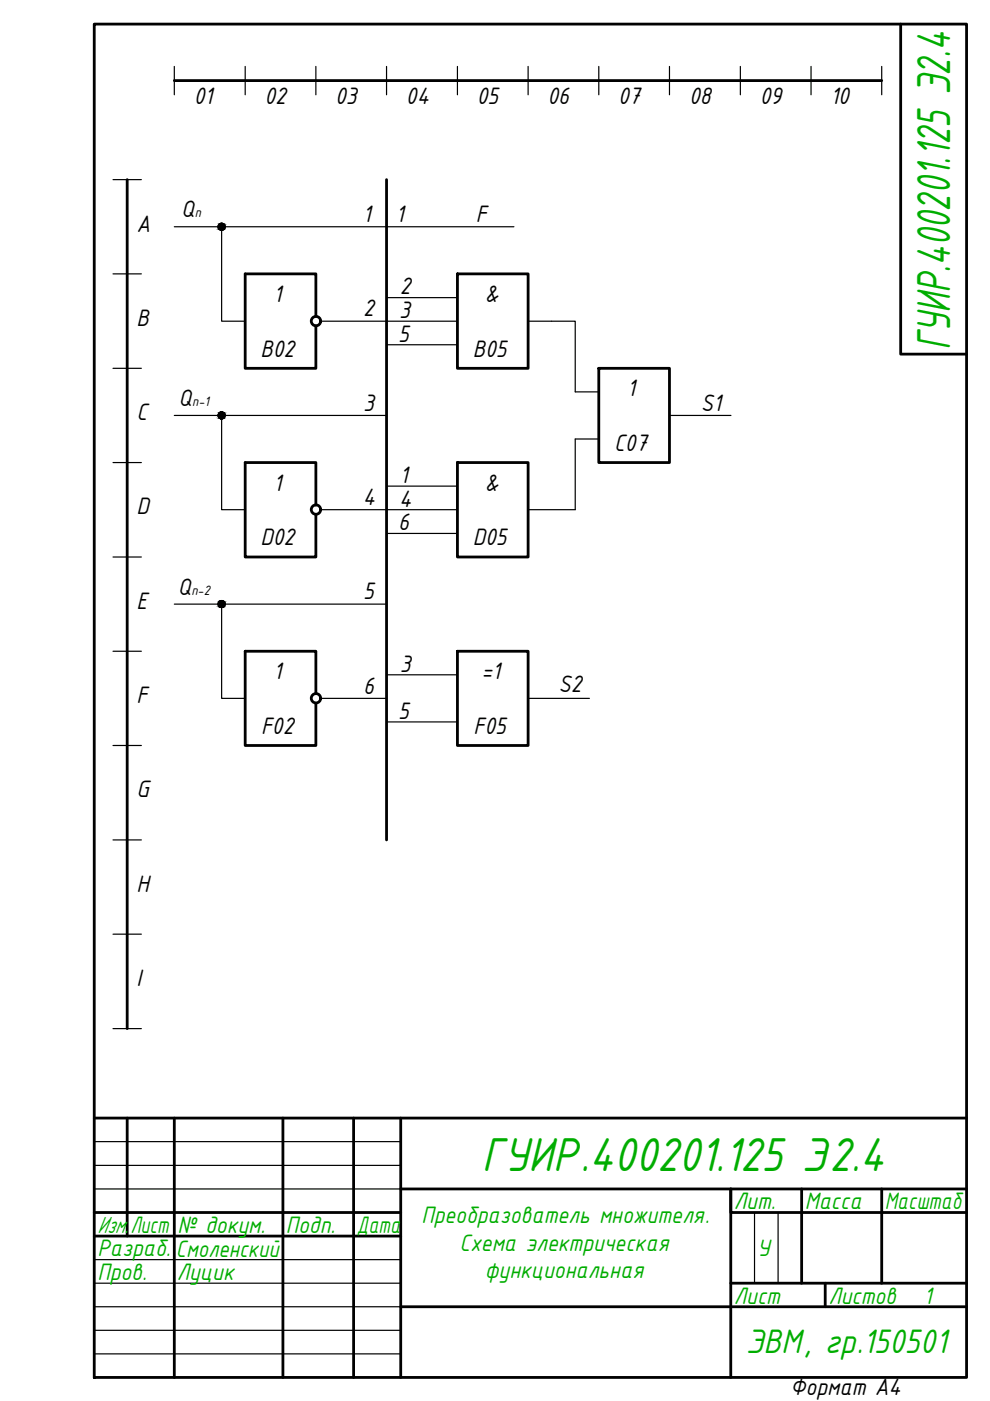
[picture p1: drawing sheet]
<svg xmlns="http://www.w3.org/2000/svg" width="210mm" height="297mm" viewBox="0 0 210 297" stroke-linecap="round" stroke-linejoin="round" font-family="sans-serif">
<!-- layer: 0 -->
<g fill="none" stroke="#000" stroke-width=".59">
<path d="M20 5.1h184.9v286.9h-184.9zM37 17.1h149.9M191 5.1v70h13.9M27 38.1v180M82 38.1v140M97 58.1h15v20h-15zM67 67.1v-9h-15v20h15v-9M127 78.1h14.9v20h-14.9zM97 98.1h15v20h-15zM67 107.1v-9h-15v20h15v-9M97 138.1h15v20h-15zM67 147.1v-9h-15v20h15v-9"/>
<path d="M20 237.1h184.9M27 237.1v25M37 237.1v54.9M60 237.1v54.9M75 237.1v54.9M85 237.1v54.9M20 257.1h65M85 252.1h119.9M170 252.1v20M186.9 252.1v20M204.9 257.1h-50v-5v39.9M20 262.1h65"/>
<path d="M85 277.1h119.9M154.9 272.1h50M175 272.1v5"/>
<circle cx="67" cy="68.1" r=".99"/>
<circle cx="67" cy="108" r=".99"/>
<circle cx="67" cy="148" r=".99"/>
</g>
<g fill="none" stroke="#000" stroke-width=".25">
<path d="M37 14.1v6M52 14.1v6M67 14.1v6M82 14.1v6M97 14.1v6M112 14.1v6M127 14.1v6M141.9 14.1v6M157 14.1v6M172 14.1v6M186.9 14.1v6M24 38.1h6"/>
<path d="M24 58.1h6M37 48.1h72M47 48.1v20h5v-10M97 58.1v5h-15M24 78.1h6M52 73.1v5M82 73.1h15v5M97 63.1v5h-29M112 68.1h10v15h5v-5M24 98.1h6M37 88.1h45M47 88.1v20h5v-10"/>
<path d="M97 98.1v5h-15M127 98.1v-5h-5v15h-10M141.9 88.1h13.1M24 118.1h6M52 113.1v5M82 113.1h15v5M97 103.1v5h-29M24 138.1h6M37 128.1h45M47 128.1v20h5v-10M97 138.1v5h-15M24 158.1h6"/>
<path d="M52 153.1v5M68 148.1h14M82 153.1h15v5M112 148.1h13M24 178.1h6M24 198.1h6M24 218.1h6M20 242h65M20 247.1h65M20 252.1h65M160 257.1v15M165 257.1v15"/>
<path d="M20 267.1h65M20 272.1h65M20 277.1h65M20 282.1h65M20 287h65"/>
<circle cx="47" cy="48.1" r=".74"/>
<circle cx="47" cy="88.1" r=".74"/>
<circle cx="47" cy="128.1" r=".74"/>
</g>
<g fill="#000" stroke="#000" stroke-width=".21">
<path d="M46.9 47.4h.3zM46.8 47.4h.4z"/>
<path d="M46.8 47.4h.5zM46.7 47.4h.6z"/>
<path d="M46.8 48.8h.4zM46.8 48.8h.2z"/>
<path d="M46.7 47.4l.7 .1zM46.5 47.5h.9z"/>
<path d="M46.7 48.8h.6zM46.7 48.8h.5z"/>
<path d="M46.5 47.5l1 .1zM46.5 47.5l1 .1h-1.1z"/>
<path d="M46.5 48.7h.9zM46.5 48.7l.8 .1z"/>
<path d="M46.4 47.6l1.2 .1-.1-.1zM46.4 47.6l1.2 .1h-1.2z"/>
<path d="M46.4 48.6h1.1zM46.4 48.6l1 .1z"/>
<path d="M46.4 47.7l1.3 .1-.1-.1zM46.4 47.7l1.3 .1h-1.4z"/>
<path d="M46.4 48.5h1.2zM46.4 48.5l1.1 .1z"/>
<path d="M46.3 47.8l1.4 .1v-.1zM46.3 47.8l1.4 .1h-1.5z"/>
<path d="M46.3 48.4l1.3 .1 .1-.1zM46.3 48.4l1.3 .1h-1.2z"/>
<path d="M46.2 47.9l1.5 .2v-.2zM46.2 47.9l1.5 .2h-1.5z"/>
<path d="M46.2 48.1l1.5 .1v-.1zM46.2 48.1l1.5 .1h-1.5z"/>
<path d="M46.2 48.2l1.5 .2v-.2zM46.2 48.2l1.5 .2h-1.4z"/>
<path d="M46.9 87.3l.3 .1zM46.8 87.4h.4z"/>
<path d="M46.8 87.4h.5zM46.7 87.4h.6z"/>
<path d="M46.8 88.8h.4zM46.8 88.8h.2z"/>
<path d="M46.7 87.4l.7 .1zM46.5 87.5h.9z"/>
<path d="M46.7 88.8h.6zM46.7 88.8h.5z"/>
<path d="M46.5 87.5l1 .1zM46.5 87.5l1 .1h-1.1z"/>
<path d="M46.5 88.7h.9zM46.5 88.7l.8 .1z"/>
<path d="M46.4 87.6l1.2 .1-.1-.1zM46.4 87.6l1.2 .1h-1.2z"/>
<path d="M46.4 88.6h1.1zM46.4 88.6l1 .1z"/>
<path d="M46.4 87.7l1.3 .1-.1-.1zM46.4 87.7l1.3 .1h-1.4z"/>
<path d="M46.4 88.5l1.1 .1 .1-.1zM46.4 88.5l1.1 .1h-1.1z"/>
<path d="M46.3 87.8l1.4 .2v-.2zM46.3 87.8l1.4 .2h-1.5z"/>
<path d="M46.3 88.3l1.3 .2 .1-.2zM46.3 88.3l1.3 .2h-1.2z"/>
<path d="M46.2 88l1.5 .1v-.1zM46.2 88l1.5 .1h-1.5z"/>
<path d="M46.2 88.1l1.5 .1v-.1zM46.2 88.1l1.5 .1h-1.5z"/>
<path d="M46.2 88.2l1.5 .1v-.1zM46.2 88.2l1.5 .1h-1.4z"/>
<path d="M46.9 127.3l.3 .1zM46.8 127.4h.4z"/>
<path d="M46.8 127.4h.5zM46.7 127.4h.6z"/>
<path d="M46.8 128.8h.4zM46.8 128.8h.2z"/>
<path d="M46.7 127.4l.7 .1zM46.5 127.5h.9z"/>
<path d="M46.7 128.8h.6zM46.7 128.8h.5z"/>
<path d="M46.5 127.5l1 .1zM46.5 127.5l1 .1h-1.1z"/>
<path d="M46.5 128.7h.9zM46.5 128.7l.8 .1z"/>
<path d="M46.4 127.6l1.2 .1zM46.4 127.7h1.2z"/>
<path d="M46.4 128.6h1.1zM46.4 128.6l1 .1z"/>
<path d="M46.4 127.7l1.3 .1-.1-.1zM46.4 127.7l1.3 .1h-1.4z"/>
<path d="M46.4 128.5l1.1 .1 .1-.1zM46.4 128.5l1.1 .1h-1.1z"/>
<path d="M46.3 127.8l1.4 .2v-.2zM46.3 127.8l1.4 .2h-1.5z"/>
<path d="M46.3 128.3l1.3 .2 .1-.2zM46.3 128.3l1.3 .2h-1.2z"/>
<path d="M46.2 128l1.5 .1v-.1zM46.2 128l1.5 .1h-1.5z"/>
<path d="M46.2 128.1l1.5 .1v-.1zM46.2 128.1l1.5 .1h-1.5z"/>
<path d="M46.2 128.2l1.5 .1v-.1zM46.2 128.2l1.5 .1h-1.4z"/>
</g>
<g font-size="10.9" fill="#00ad00">
<text x="201.4" y="74.2" transform="rotate(-90 201.4 74.2)">ГУИР.400201.125 Э2.4</text>
<text x="102.2" y="248.2">ГУИР.400201.125 Э2.4</text>
</g>
<text font-size="7.8" fill="#00ad00" x="158.2" y="286.9">ЭВМ, гр.150501</text>
<g font-size="5.4">
<text x="41.1" y="22">01</text>
<text x="56.1" y="22">02</text>
<text x="71.1" y="22">03</text>
<text x="86.1" y="22">04</text>
<text x="101.1" y="22">05</text>
<text x="116.1" y="22">06</text>
<text x="131.1" y="22">07</text>
<text x="146.1" y="22">08</text>
<text x="161.1" y="22">09</text>
<text x="176.1" y="22">10</text>
<text x="38.4" y="46.1">Q</text>
<text x="77" y="47.1">1</text>
<text x="83.9" y="47.1">1</text>
<text x="100.9" y="47.1">F</text>
<text x="29" y="49.1">A</text>
<text x="58" y="64">1</text>
<text x="84.8" y="62.4">2</text>
<text x="102.8" y="64">&amp;</text>
<text x="29" y="69.1">B</text>
<text x="77" y="67.1">2</text>
<text x="84.6" y="67.5">3</text>
<text x="55.2" y="75.6">B02</text>
<text x="84.4" y="72.5">5</text>
<text x="100.2" y="75.6">B05</text>
<text x="133" y="84">1</text>
<text x="29" y="89.1">С</text>
<text x="37.8" y="86.1">Q</text>
<text x="77" y="87.1">3</text>
<text x="148.6" y="87.2">S1</text>
<text x="130.2" y="95.6">C07</text>
<text x="58" y="104">1</text>
<text x="77" y="107.1">4</text>
<text x="84.6" y="107.5">4</text>
<text x="84.8" y="102.4">1</text>
<text x="102.8" y="104">&amp;</text>
<text x="29" y="109.1">D</text>
<text x="84.4" y="112.5">6</text>
<text x="55.2" y="115.6">D02</text>
<text x="100.2" y="115.6">D05</text>
<text x="29" y="129.1">E</text>
<text x="37.7" y="126.1">Q</text>
<text x="77" y="127.1">5</text>
<text x="58" y="144">1</text>
<text x="84.8" y="142.4">3</text>
<text x="102.1" y="144">=1</text>
<text x="29" y="149.1">F</text>
<text x="77" y="147.1">6</text>
<text x="118.4" y="146.8">S2</text>
<text x="55.4" y="155.6">F02</text>
<text x="84.4" y="152.4">5</text>
<text x="100.4" y="155.6">F05</text>
<text x="29" y="169.1">G</text>
<text x="29" y="189.1">H</text>
<text x="29" y="209.1">I</text>
<text x="167.6" y="295.8">Формат А4</text>
</g>
<g font-size="5.4" fill="#00ad00">
<text x="155.6" y="256.4">Лит.</text>
<text x="170.6" y="256.4">Масса</text>
<text x="187.6" y="256.4">Масштаб</text>
<text x="20.7" y="261.4">Изм.</text>
<text x="27.6" y="261.4">Лист</text>
<text x="37.6" y="261.4">№ докум.</text>
<text x="60.6" y="261.4">Подп.</text>
<text x="75.6" y="261.4">Дата</text>
<text x="89.4" y="259.4">Преобразователь множителя.</text>
<text x="20.7" y="266.3">Разраб.</text>
<text x="37.3" y="266.5">Смоленский</text>
<text x="97.4" y="265.2">Схема электрическая</text>
<text x="160.6" y="266.3">У</text>
<text x="20.7" y="271.3">Пров.</text>
<text x="37.5" y="271.3">Луцик</text>
<text x="102.8" y="271">функциональная</text>
<text x="155.6" y="276.4">Лист</text>
<text x="175.6" y="276.4">Листов</text>
<text x="195.8" y="276.4">1</text>
</g>
<g font-size="3.1">
<text x="41.3" y="46.1">n</text>
<text x="40.8" y="86.1">n-1</text>
<text x="40.6" y="126.1">n-2</text>
</g>
</svg>
